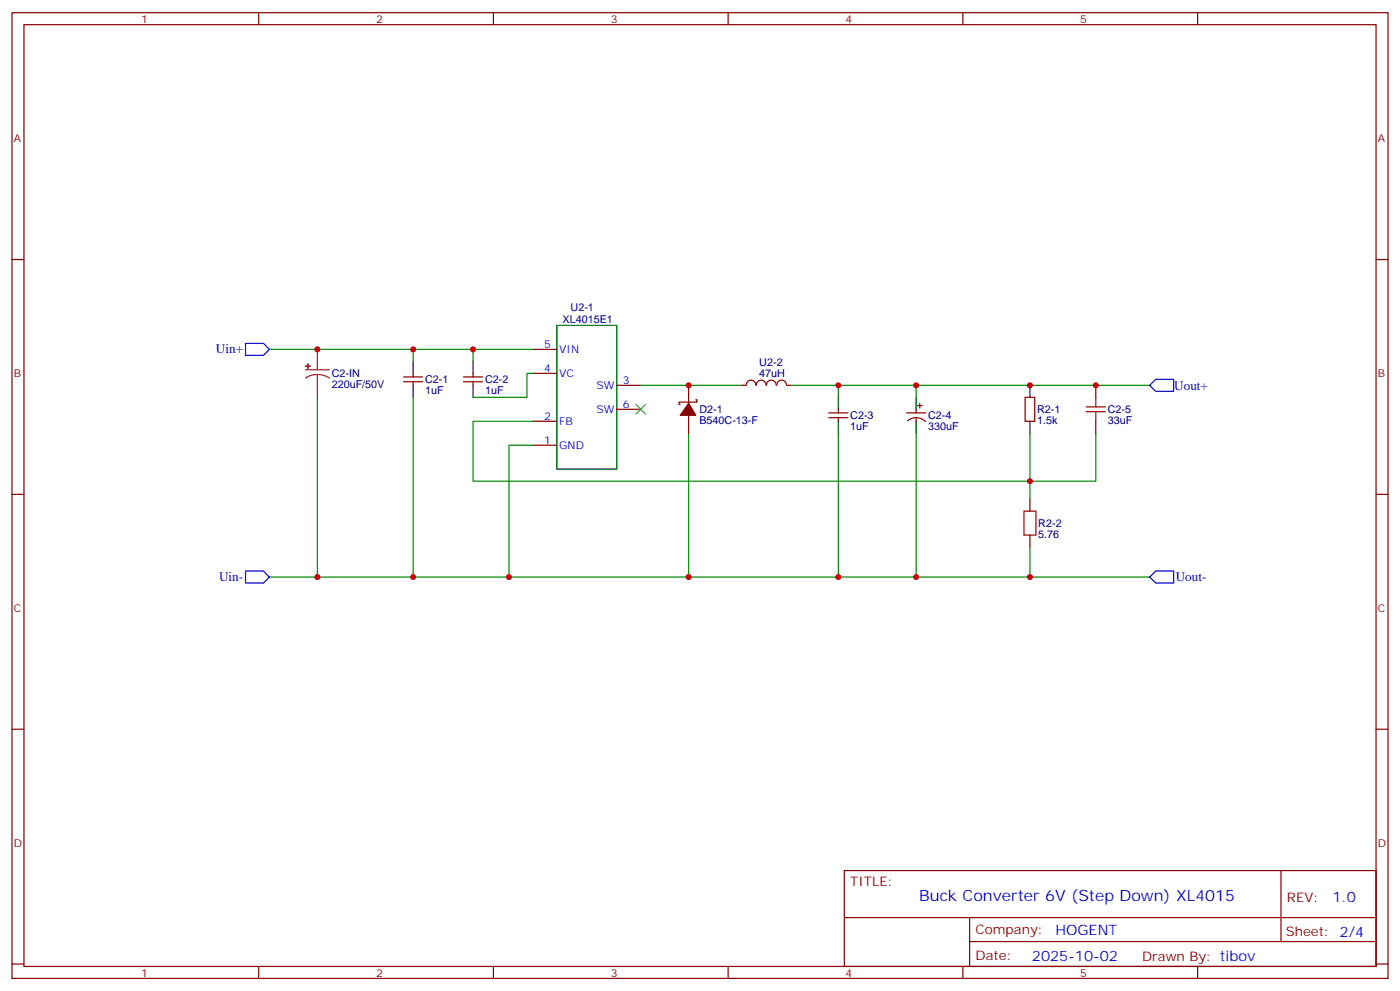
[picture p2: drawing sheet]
<svg xmlns="http://www.w3.org/2000/svg" width="412mm" height="292mm" viewBox="0 0 412 292" stroke-linecap="round" stroke-linejoin="round" font-family="sans-serif">
<g fill="none" stroke="#870000" stroke-width=".35">
<path d="M3.5 3.7h405.4v284.4h-405.4zM7.1 7.3h398.2v277.3h-398.2zM76.2 3.7v3.6M145.3 3.7v3.6M214.5 3.7v3.6M283.6 3.7v3.6M352.8 3.7v3.6M3.5 76.4h3.6M405.3 76.4h3.6M118.9 112.4h5.6M118.9 111h5.6M121.7 109.9v1.1"/>
<path d="M121.7 112.4v1.1M136.5 112.4h5.7M136.5 111h5.7M139.3 109.9v1.1M139.3 112.4v1.1M157 109.9h7M157 102.9h7M181.7 113.5h7M202.8 113.5v5.2M205 117.7h.3v.7h-5.3v.7h.4M218.7 113.5h1.1M219.8 113.4a1.41 1.41 0 0 1 1.4-1.5 1.41 1.41 0 0 1 1.4 1.5"/>
<path d="M222.8 113.4a1.41 1.41 0 0 1 1.4-1.5 1.41 1.41 0 0 1 1.4 1.5M225.8 113.4a1.41 1.41 0 0 1 1.4-1.5 1.41 1.41 0 0 1 1.4 1.5M228.8 113.4a1.41 1.41 0 0 1 1.5-1.5 1.41 1.41 0 0 1 1.4 1.5M231.8 113.5h1M270.2 119.5h1.4M270.9 118.7v1.5M302 117h2.8v7h-2.8zM322.8 113.5v3.5M157 131.1h7M157 124h7M181.7 120.5h7M202.8 122.3v5.3"/>
<path d="M244.1 123h5.7M244.1 121.6h5.7M246.9 120.5v1.1M246.9 123v1M267.1 121.6h5.6M267.3 123.9a3.8 3.8 0 0 1 5.3 .2M269.9 120.5v1.1M269.9 123v1M322.8 124v3.6M3.5 145.6h3.6M303.4 147v3.5M303.4 157.6v3.5"/>
<path d="M405.3 145.6h3.6M3.5 214.7h3.6M405.3 214.7h3.6M248.7 256.3h156.6v28.3h-156.6zM377.3 256.4v20.8M248.7 270.2h156.5M285.6 277.2h119.6M285.6 270.2v14.1M3.5 283.8h3.6M76.2 284.6v3.5M145.3 284.6v3.5M214.5 284.6v3.5"/>
<path d="M283.6 284.6v3.5M352.8 284.6v3.5M405.3 283.8h3.6"/>
</g>
<path d="M164 95.8h17.7v42.3h-17.7zM121.7 106.4v3.5M121.7 113.5v3.5M139.3 106.4v3.5M139.3 113.5v3.5M246.9 117v3.5M269.9 117v3.5M303.4 113.5v3.5M246.9 124v3.6M269.9 124v3.6M303.4 124v3.6" fill="none" stroke="#000" stroke-width=".35"/>
<g fill="none" stroke="#008700" stroke-width=".35">
<path d="M79.4 102.9h77.6M93.5 117v52.9h209.9v-8.8M121.7 102.9v3.5M121.7 117v52.9M139.3 102.9v3.5M157 109.9h-1.8v7.1h-15.9M188.7 113.5h30M232.8 113.5h105.9M246.9 113.5v3.5M269.9 113.5v3.5M157 124h-17.7v17.7h183.5v-14.1M157 131.1h-7.1v38.8"/>
<path d="M202.8 127.6v42.3M246.9 127.6v42.3M269.9 127.6v42.3M303.4 127.6v19.4M79.4 169.9h14.1M303.4 169.9h35.3"/>
</g>
<path d="M72.3 101.1h5.3l1.8 1.8-1.8 1.7h-5.3zM338.7 113.5l1.7-1.8h5.3v3.5h-5.3zM72.3 168.1h5.3l1.8 1.8-1.8 1.8h-5.3zM340.4 168.1h5.3v3.6h-5.3l-1.7-1.8z" fill="none" stroke="#00f" stroke-width=".35"/>
<path d="M202.8 118.7l2.2 3.6h-4.6z" fill="#870000" stroke="#870000" stroke-width=".35"/>
<path d="M90 108.9h7M93.5 110.3l1.8 .2 1.7 .8M93.5 110.3l-1.9 .2-1.6 .8M93.5 102.9v6M93.5 110.3v6.7" fill="none" stroke="#8c2424" stroke-width=".35"/>
<g fill="#8c2424" stroke="#8c2424" stroke-width=".35">
<path d="M90 107.8h1.4z"/>
<path d="M90.7 107.1v1.4z"/>
</g>
<path d="M187.3 119.1l2.8 2.8M190.1 119.1l-2.8 2.8" fill="none" stroke="#3c3" stroke-width=".35"/>
<path d="M320 119.8h5.6M322.8 117v2.8M320 121.2h5.6M322.8 121.2v2.8M301.6 150.5h3.6v7.1h-3.6z" fill="none" stroke="#a10000" stroke-width=".35"/>
<g fill="#c00">
<circle cx="303.4" cy="141.7" r=".88"/>
<circle cx="121.7" cy="169.9" r=".88"/>
<circle cx="202.8" cy="169.9" r=".88"/>
<circle cx="246.9" cy="169.9" r=".88"/>
<circle cx="269.9" cy="169.9" r=".88"/>
<circle cx="303.4" cy="169.9" r=".88"/>
<circle cx="93.5" cy="169.9" r=".88"/>
<circle cx="149.9" cy="169.9" r=".88"/>
<circle cx="202.8" cy="113.5" r=".88"/>
<circle cx="93.5" cy="102.9" r=".88"/>
<circle cx="139.3" cy="102.9" r=".88"/>
<circle cx="121.7" cy="102.9" r=".88"/>
<circle cx="246.9" cy="113.5" r=".88"/>
<circle cx="269.9" cy="113.5" r=".88"/>
<circle cx="322.8" cy="113.5" r=".88"/>
<circle cx="303.4" cy="113.5" r=".88"/>
</g>
<text font-size="4.6" fill="#00f" x="270.8" y="265.4">Buck Converter 6V (Step Down) XL4015</text>
<g font-size="4.2" fill="#00f">
<text x="392.5" y="265.6">1.0</text>
<text x="310.9" y="275.2">HOGENT</text>
<text x="304" y="283">2025-10-02</text>
</g>
<g font-size="3.9" fill="#00f">
<text x="63.6" y="104.1">Uin+</text>
<text x="345.9" y="114.8">Uout+</text>
<text x="64.5" y="171.1">Uin-</text>
<text x="346.4" y="171.2">Uout-</text>
</g>
<g font-size="3.9" fill="#800">
<text x="250.5" y="260.9">TITLE:</text>
<text x="379.1" y="265.6">REV:</text>
<text x="287.4" y="275.1">Company:</text>
<text x="378.7" y="275.7">Sheet: 2/4</text>
<text x="287.4" y="282.8">Date:</text>
<text x="336.4" y="282.9">Drawn By: tibov</text>
</g>
<g font-size="3.2" fill="#800">
<text x="41.6" y="6.7">1</text>
<text x="110.8" y="6.7">2</text>
<text x="179.9" y="6.7">3</text>
<text x="249.1" y="6.7">4</text>
<text x="318.2" y="6.7">5</text>
<text x="4.1" y="41.8">A</text>
<text x="405.9" y="41.8">A</text>
<text x="4.1" y="111">B</text>
<text x="405.9" y="111">B</text>
<text x="4.1" y="180.1">C</text>
<text x="405.9" y="180.1">C</text>
<text x="4.1" y="249.3">D</text>
<text x="405.9" y="249.3">D</text>
<text x="41.6" y="287.5">1</text>
<text x="110.8" y="287.5">2</text>
<text x="179.9" y="287.5">3</text>
<text x="249.1" y="287.5">4</text>
<text x="318.2" y="287.5">5</text>
</g>
<g font-size="3.2" fill="#000080">
<text x="165.7" y="95.2">XL4015E1</text>
<text x="168.1" y="91.6">U2-1</text>
<text x="223.7" y="107.7">U2-2</text>
<text x="97.7" y="111.1">C2-IN</text>
<text x="125.2" y="112.8">C2-1</text>
<text x="142.9" y="112.8">C2-2</text>
<text x="223.7" y="110.9">47uH</text>
<text x="97.7" y="114.2">220uF/50V</text>
<text x="125.2" y="116">1uF</text>
<text x="142.9" y="116">1uF</text>
<text x="206" y="124.8">B540C-13-F</text>
<text x="206" y="121.7">D2-1</text>
<text x="250.5" y="123.4">C2-3</text>
<text x="273.4" y="123.4">C2-4</text>
<text x="305.5" y="124.8">1.5k</text>
<text x="305.5" y="121.7">R2-1</text>
<text x="326.3" y="124.8">33uF</text>
<text x="326.3" y="121.7">C2-5</text>
<text x="250.5" y="126.6">1uF</text>
<text x="273.4" y="126.6">330uF</text>
<text x="305.9" y="155.2">R2-2</text>
<text x="305.9" y="158.3">5.76</text>
</g>
<g font-size="3.2" fill="#00f">
<text x="160.3" y="102.5">5</text>
<text x="164.7" y="103.9">VIN</text>
<text x="160.3" y="109.6">4</text>
<text x="164.7" y="111">VC</text>
<text x="183.4" y="113.1">3</text>
<text x="175.7" y="114.5">SW</text>
<text x="160.3" y="123.7">2</text>
<text x="164.7" y="125.1">FB</text>
<text x="175.7" y="121.6">SW</text>
<text x="183.4" y="120.2">6</text>
<text x="160.3" y="130.7">1</text>
<text x="164.7" y="132.2">GND</text>
</g>
</svg>
